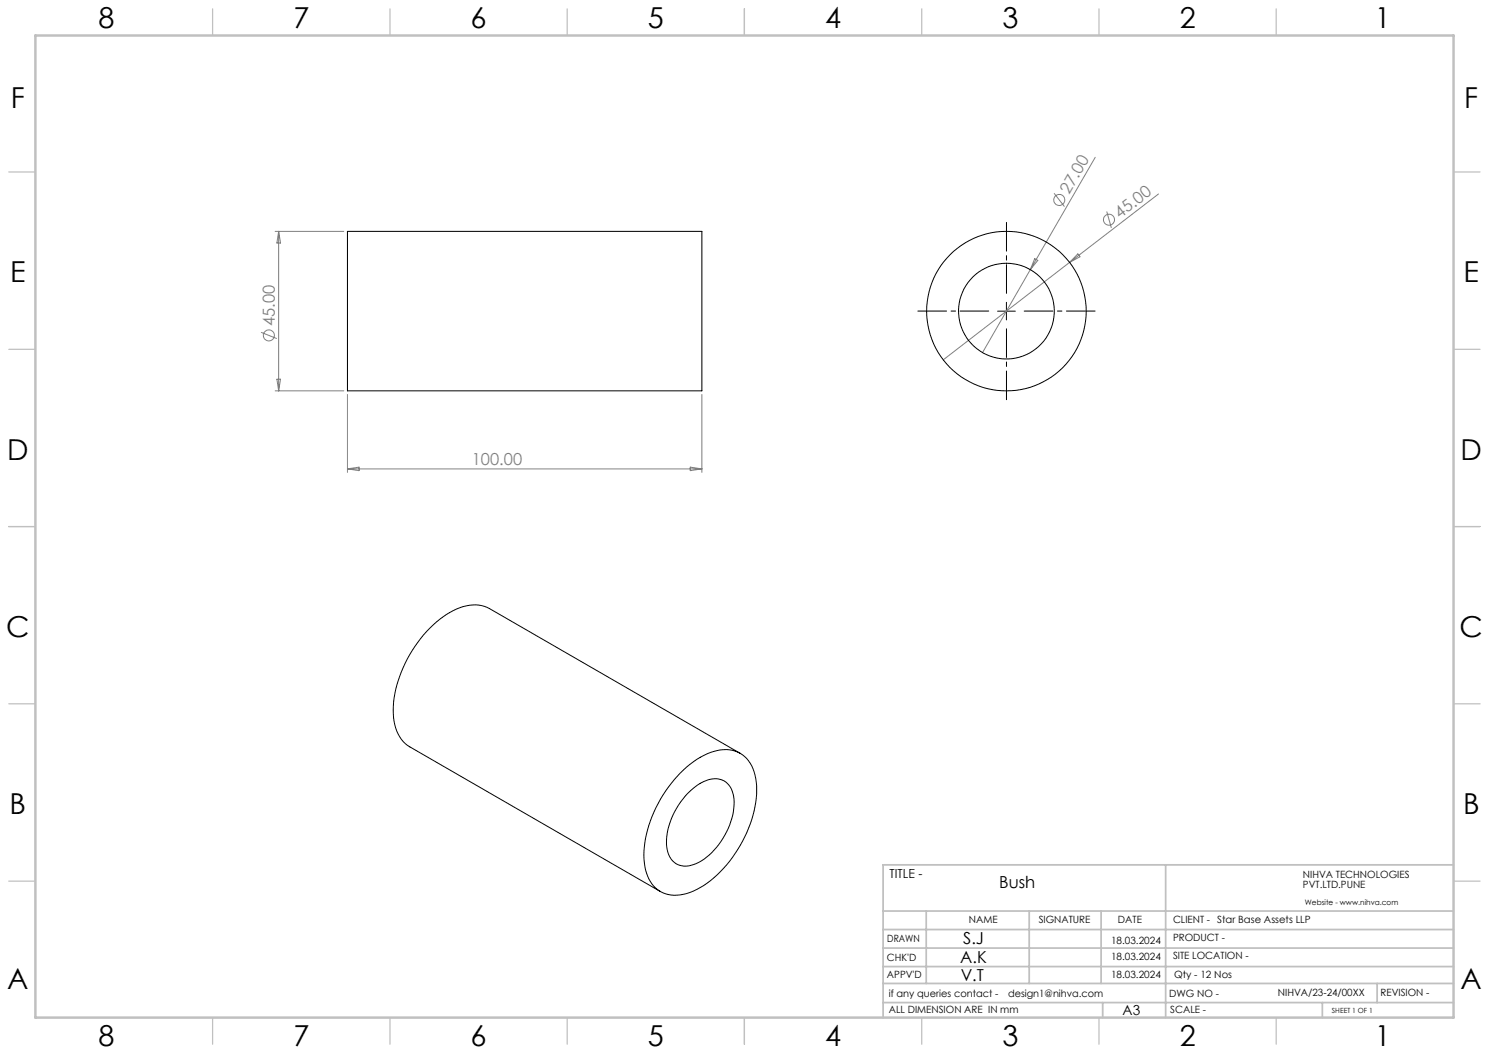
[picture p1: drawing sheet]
<svg xmlns="http://www.w3.org/2000/svg" width="420mm" height="297mm" viewBox="0 0 420 297" stroke-linecap="round" stroke-linejoin="round" font-family="sans-serif">
<g fill="none" stroke="#808080" stroke-width=".28">
<path d="M297.3 54.5l2.9 3.8M308.9 44.4l-18.3 31.7M312.2 59.7l1.3 4.6M326.8 54.7l-25.1 19.3M77.6 65.3h19.4M78.6 65.3v44.9M78.6 65.3l.5 3.2h-1zM290.6 76.1l-13.5 23.3M291.9 73l.8 .4-2.1 2.7zM301.7 74l-35.6 27.5M304 71.6l.6 .8-2.9 1.6zM73.6 93.7l4.5 1.8"/>
<path d="M77.6 110.2h19.4M78.1 107h1l-.5 3.2zM98 111.3v21.9M198 111.3v21.9M98 132.3h100M98 132.3l3.3-.5v.9zM194.7 131.8l3.3 .5-3.3 .4z"/>
<circle cx="298.8" cy="56.4" r="1.57"/>
<circle cx="312.8" cy="62" r="1.56"/>
<circle cx="75.8" cy="94.6" r="1.55"/>
</g>
<path d="M278.9 87.7h-20M283.9 82.7v-20M283.9 92.7v20M288.9 87.7h20" fill="none" stroke="#000" stroke-width=".28" stroke-dasharray="15.2 1.3 1.3 1.3" stroke-dashoffset="7.1"/>
<g fill="none" stroke="#000" stroke-width=".28">
<path d="M98 65.3h100v44.9h-100zM281.4 87.8h5M283.9 85.3v4.9M191.9 218a19.2 19.2 0 0 1 13-6.6 8.5 8.5 0 0 1 8.1 7.2 26.7 26.7 0 0 1-3 17.5 32.2 32.2 0 0 1-14.4 15.2 9.7 9.7 0 0 1-10.6-.8 13.5 13.5 0 0 1-3.2-11.6 36.2 36.2 0 0 1 10.1-20.9zM208.8 212.5l-70.7-40.8a11.2 11.2 0 0 0-11.3 1.1 35.1 35.1 0 0 0-15.9 27.5 11.3 11.3 0 0 0 4.7 10.3l70.7 40.9M193.9 223.8a11.1 11.1 0 0 1 8.6-4.1 5.6 5.6 0 0 1 4.5 5.7 20.6 20.6 0 0 1-10.6 18.2 5.5 5.5 0 0 1-8.3-4.7 20.3 20.3 0 0 1 5.8-15.1z"/>
<circle cx="283.9" cy="87.7" r="13.5"/>
<circle cx="283.9" cy="87.8" r="22.5"/>
</g>
<g fill="none" stroke="#c0c0c0" stroke-width=".35">
<path d="M60 2.5v7.5M110 2.5v7.5M160 2.5v7.5M210 2.5v7.5M260 2.5v7.5M310 2.5v7.5M360 2.5v7.5M2.5 48.5h7.5M410 48.5h7.5M2.5 98.5h7.5M410 98.5h7.5M2.5 148.5h7.5"/>
<path d="M410 148.5h7.5M2.5 198.5h7.5M410 198.5h7.5M2.5 248.5h7.5M410 248.5h7.5M60 287v7.5M110 287v7.5M160 287v7.5M210 287v7.5M260 287v7.5M310 287v7.5M360 287v7.5"/>
</g>
<g fill="none" stroke="#c0c0c0" stroke-width=".5">
<path d="M249.1 257h160.9M261.3 257v20.4M290.3 257v20.4M310.6 257v20.4M328.8 243.9v43.1M410 243.9h-160.9v43.1M249.1 272.6h160.9M249.1 267.4h160.9M249.1 262.2h160.9M249.1 277.4h160.9M388.4 277.4v5.4M249.1 282.8h160.9"/>
<path d="M311 282.8v4.2M373 282.8v4.2"/>
</g>
<path d="M10 10h400v277h-400z" fill="none" stroke="#c0c0c0" stroke-width=".7"/>
<g font-size="8.1">
<text x="27.8" y="8">8</text>
<text x="82.8" y="8">7</text>
<text x="132.8" y="8">6</text>
<text x="182.8" y="8">5</text>
<text x="232.8" y="8">4</text>
<text x="282.8" y="8">3</text>
<text x="332.8" y="8">2</text>
<text x="387.8" y="8">1</text>
<text x="3" y="30.4">F</text>
<text x="413" y="30.4">F</text>
<text x="2.8" y="79.6">E</text>
<text x="412.8" y="79.6">E</text>
<text x="2" y="129.6">D</text>
<text x="412" y="129.6">D</text>
<text x="1.7" y="179.6">C</text>
<text x="411.7" y="179.6">C</text>
<text x="2.7" y="229.6">B</text>
<text x="412.7" y="229.6">B</text>
<text x="2" y="278.9">A</text>
<text x="412" y="278.9">A</text>
<text x="27.8" y="295">8</text>
<text x="82.8" y="295">7</text>
<text x="132.8" y="295">6</text>
<text x="182.8" y="295">5</text>
<text x="232.8" y="295">4</text>
<text x="282.8" y="295">3</text>
<text x="332.8" y="295">2</text>
<text x="387.8" y="295">1</text>
</g>
<g font-size="4.7" fill="#808080">
<text x="301.6" y="55" transform="rotate(-60 301.6 55)">27.00</text>
<text x="315.9" y="61.7" transform="rotate(-38 315.9 61.7)">45.00</text>
<text x="77.6" y="92" transform="rotate(-90 77.6 92)">45.00</text>
<text x="133.1" y="131.2">100.00</text>
</g>
<g font-size="4.7">
<text x="281.9" y="250.5">Bush</text>
<text x="271.7" y="266.3">S.J</text>
<text x="270.9" y="271.7">A.K</text>
<text x="271" y="276.7">V.T</text>
</g>
<text font-size="3.9" x="316.7" y="286.4">A3</text>
<text font-size="3.5" x="250.9" y="247.7">TITLE -</text>
<g font-size="2.8">
<text x="367.5" y="247.7">NIHVA TECHNOLOGIES</text>
<text x="367.5" y="250.5">PVT.LTD.PUNE</text>
<text x="273.3" y="260.4">NAME</text>
<text x="293" y="260.4">SIGNATURE</text>
<text x="315.3" y="260.5">DATE</text>
<text x="330.9" y="260.5">CLIENT -</text>
<text x="343.4" y="260.3">Star Base Assets LLP</text>
<text x="250.3" y="265.7">DRAWN</text>
<text x="313.4" y="266.3">18.03.2024</text>
<text x="330.9" y="265.5">PRODUCT -</text>
<text x="250.2" y="271.1">CHK'D</text>
<text x="250.2" y="275.8">APPV'D</text>
<text x="313.4" y="270.9">18.03.2024</text>
<text x="313.4" y="275.8">18.03.2024</text>
<text x="330.9" y="270.6">SITE LOCATION -</text>
<text x="331.2" y="275.8">Qty - 12 Nos</text>
<text x="250.7" y="281.1">if any queries contact -</text>
<text x="284.3" y="281.1">design1@nihva.com</text>
<text x="329.8" y="281.3">DWG NO -</text>
<text x="360.4" y="281.1">NIHVA/23-24/00XX</text>
<text x="389.4" y="281.1">REVISION -</text>
<text x="250.7" y="285.6">ALL DIMENSION ARE IN mm</text>
<text x="330.1" y="285.7">SCALE -</text>
</g>
<text font-size="2.1" x="368.1" y="255.1">Website - www.nihva.com</text>
<text font-size="2" x="375.7" y="285.6">SHEET 1 OF 1</text>
</svg>
